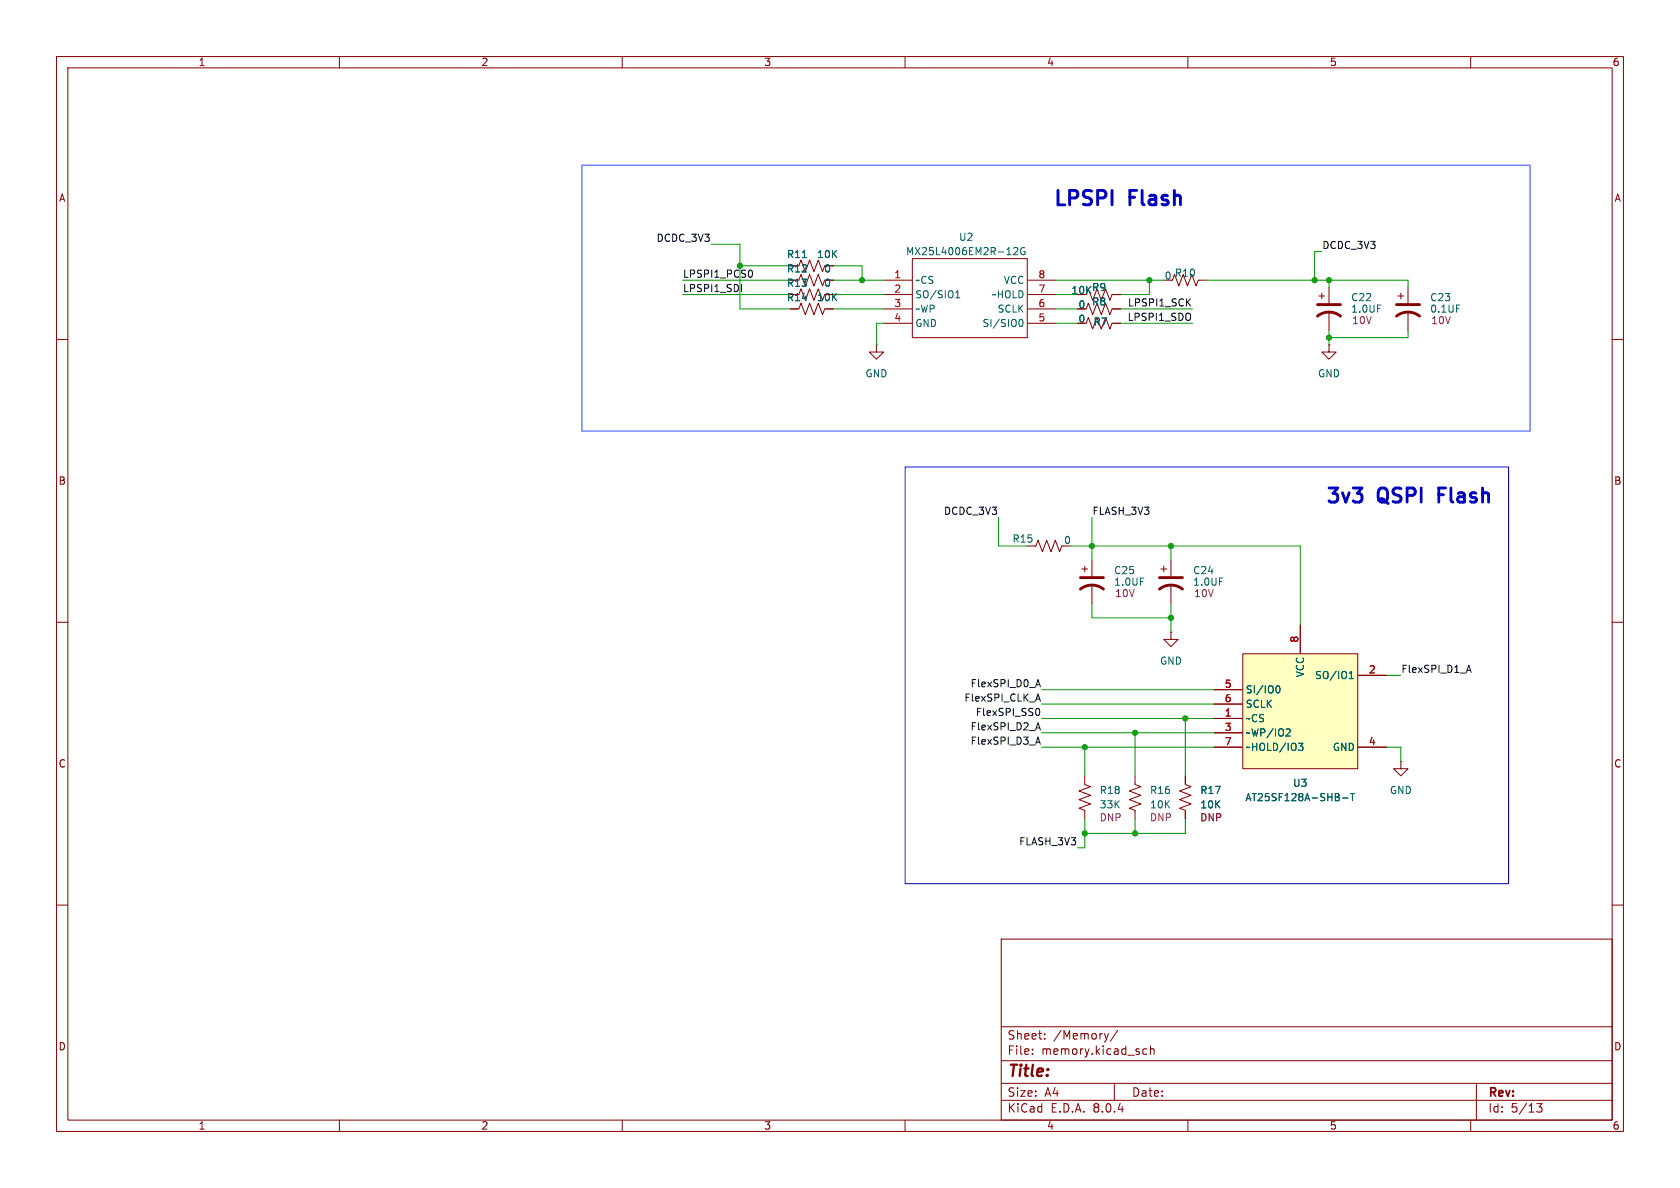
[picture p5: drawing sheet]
<svg xmlns="http://www.w3.org/2000/svg" width="297mm" height="210mm" viewBox="0 0 297 210" stroke-linecap="round" stroke-linejoin="round" font-family="sans-serif">
<g fill="none" stroke="#840000" stroke-width=".18">
<path d="M10 10h277v190h-277zM12 12h273v186h-273zM60 10v2M110 10v2M160 10v2M210 10v2M260 10v2M10 60h2M141.2 52.1l.4-1 .8 2 .7-2 .8 2 .8-2 .7 2 .4-1M156.2 49.5h5M156.2 54.6h5M156.2 57.2h5"/>
<path d="M156.2 52.1h5M161.3 45.7h20.3v14h-20.3zM181.7 49.5h5M181.7 54.6h5M181.7 57.2h5M181.7 52.1h5M192 54.6l.4-1 .8 2 .7-2 .8 2 .8-2 .7 2 .4-1h1.5M192 57.2l.4-1.1 .8 2.1 .3-1M195.1 57.2l.4-1.1 .7 2.1 .4-1h1.5M207.3 49.5l.3-1 .8 2 .8-2 .7 2 .8-2 .8 2 .3-1h1.6M285 60h2M10 110h2"/>
<path d="M285 110h2M209.5 137.2v1.5l1.1 .4-2.1 .7 2.1 .8-2.1 .8 2.1 .7-2.1 .8 1 .4v1.5M10 160h2M285 160h2M177 166h108v32h-108zM60 198v2M110 198v2M160 198v2M177 194.5h108M177 191.5h108M177 187.5h108M177 181.5h108"/>
<path d="M182.5 186.3v.1M182.5 185.5v.1M184.7 183.6v.1M184.7 182.8v.1M196 182.7l-.4 1M197 191.5v3M197.6 182.1l-1.3 2M202 186.1l.3 .3 .4-.1M202.7 185.5l-.4-.1-.3 .3M203.4 185.5l.2-.1 .4 .1v.9M203.4 184.9v1.5M210 198v2"/>
<path d="M260 198v2M261 191.5v6.5M271.7 195.1h.9l-.5 .6 .4 .1v.7l-.2 .1-.6-.1"/>
</g>
<path d="M169 52.6h.7M169 51.7l.3-.3v1.2M179.2 43.9l.5-.1 .2 .3-.7 .9h.7M180.2 56.7l.2-.2a.67 .67 0 0 1 .5 .6 .67 .67 0 0 1-.5 .6l-.2-.2M181.2 43.8a.59 .59 0 0 0-.8 .6 .59 .59 0 0 0 .8 .6v-.5h-.2" fill="none" stroke="#006464" stroke-width=".18"/>
<path d="M219.7 115.6h20.3v20.3h-20.3z" fill="#ffffc2"/>
<g fill="none" stroke="#840000" stroke-width=".18">
<path d="M139.7 54.6h1.5l.4-1 .8 2 .7-2 .8 2 .8-2 .7 2 .4-1h1.5M141.2 49.5l.4-1 .8 2 .7-2 .8 2 .8-2 .7 2 .4-1M141.2 47l.4-1 .8 2 .7-2 .8 2 .8-2 .7 2 .4-1M146 49.5h1.3M146 47h1.3M192 52.1l.4-1 .8 2 .7-2 .8 2 .8-2 .7 2 .4-1h1.5M196.8 54.6h1.3M196.8 57.2h1.3M233.2 52.3h1M233.7 51.8v1M234.9 50.8v2.8M234.9 55.1v3.3"/>
<path d="M247.1 52.3h1.1M247.6 51.8v1M248.9 50.8v2.8M248.9 55.1v3.3M154.9 61v1.2h1.3l-1.3 1.3-1.2-1.3h1.2M154.9 61h.1M234.9 61v1.2h1.3l-1.3 1.3-1.2-1.3h1.2M234.9 61h.1M181.6 96.5h1.5l.4-1 .8 2 .7-2 .8 2 .8-2 .7 2 .4-1M193 99.1v2.8M207 99.1v2.8M191.3 100.6h1"/>
<path d="M191.8 100.1v1M193 103.4v3.3M205.2 100.6h1M205.7 100.1v1M207 111.8v1.2h1.3l-1.3 1.3-1.3-1.3h1.3M207 111.8h.1M207 103.4v3.3M219.7 115.6h20.3v20.3h-20.3zM229.9 110.5v5M240.1 119.4h5M191.8 137.2v1.5l1 .4-2 .7 2 .8-2 .8 2 .7-2 .8 1 .4v1.5M200.7 137.2v1.5l1 .4-2.1 .7 2.1 .8-2.1 .8 2.1 .7-2.1 .8 1.1 .4v1.5"/>
<path d="M209.5 137.2v1.2M214.6 127h5M214.6 129.5h5M214.6 132.1h5M214.6 121.9h5M214.6 124.5h5M240.1 132.1h5M247.6 134.6v1.3h1.3l-1.3 1.3-1.2-1.3h1.2M247.6 134.6h.1M209.5 143.5v1.3"/>
</g>
<path d="M141.8 45.5h.8M238.5 120h.8M238.5 119.1l.4-.4v1.3M225.7 121.4l.2-.2a.68 .68 0 0 1 .4 .7 .68 .68 0 0 1-.4 .6l-.2-.1M227.9 128.8l.2 .3-.1 .3-.7 .7h.8M229.6 131.4h.7l-.4 .5 .4 .1v.4l-.2 .3h-.4M237.3 141.1h1M238.7 140.3h.8M239.1 140.3v1.2" fill="none" stroke="#006464" stroke-width=".18"/>
<path d="M232.9 55.9a3.3 3.3 0 0 1 4.1 0M232.9 53.8h4.1M246.9 55.9a3.3 3.3 0 0 1 4.1 0M246.9 53.8h4.1M191 104.1a3.3 3.3 0 0 1 4.1 0M191 102.1h4.1M205 104.1a3.3 3.3 0 0 1 4 0M205 102.1h4" fill="none" stroke="#840000" stroke-width=".51"/>
<g fill="none" stroke="#0f0f0f" stroke-width=".18">
<path d="M131.1 50.3v1.3M132.7 47.7a.79 .79 0 0 1 0 1.3M259.4 118.5h.6M259.7 117.6l.4 1.3M183.2 131.2h.6M183.2 128.7h.6M183.2 123.6h.6M183.2 121h.6M183.4 125.2a.68 .68 0 0 1 .4 .7 .68 .68 0 0 1-.4 .6M183.5 130.3l.4 1.3M183.5 127.8l.4 1.2M183.5 122.7l.4 1.2"/>
<path d="M183.5 120.1l.4 1.3"/>
</g>
<path d="M102.9 29.2h167.6v47h-167.6z" fill="none" stroke="#6c80ff" stroke-width=".25"/>
<path d="M160 82.6h106.7v73.6h-106.7z" fill="none" stroke="#0000c2" stroke-width=".18"/>
<g fill="none" stroke="#009600" stroke-width=".18">
<path d="M120.6 49.5h19.1M120.6 52.1h19.1M125.7 43.2h5.1v11.4h8.9M130.8 47h8.9M147.3 49.5h8.9M147.3 54.6h8.9M147.3 47h5.1v2.5M147.3 52.1h8.9M156.2 57.2h-1.3v3.8M186.7 49.5h19M186.7 57.2h3.8M186.7 54.6h3.8"/>
<path d="M186.7 52.1h3.8M198.1 57.2h12.7M198.1 54.6h12.7M203.2 49.5v2.6h-5.1M213.4 49.5h35.5v1.3M233.7 44.5h-1.3v5M234.9 49.5v1.3M234.9 58.4v2.6M248.9 58.4v1.3h-14M176.5 91.4v5.1h5.1M189.2 96.5h40.7v14M193 91.4v7.7"/>
<path d="M207 96.5v2.6M193 106.7v2.5h14M207 106.7v5.1M245.1 119.4h2.5M184.1 132.1h30.5M184.1 124.5h30.5M184.1 127h30.5M184.1 129.5h30.5M184.1 121.9h30.5M191.8 132.1v5.1M200.7 129.5v7.7M209.5 127v10.2"/>
<path d="M245.1 132.1h2.5v2.5M191.8 144.8v5.1h-1.3M200.7 144.8v2.5M209.5 144.8v2.5h-17.7"/>
</g>
<g fill="#009600" stroke="#009600" stroke-width=".18">
<circle cx="209.5" cy="127" r=".46"/>
<circle cx="207" cy="109.2" r=".46"/>
<circle cx="207" cy="96.5" r=".46"/>
<circle cx="232.4" cy="49.5" r=".46"/>
<circle cx="234.9" cy="49.5" r=".46"/>
<circle cx="234.9" cy="59.7" r=".46"/>
<circle cx="203.2" cy="49.5" r=".46"/>
<circle cx="191.8" cy="147.3" r=".46"/>
<circle cx="200.7" cy="147.3" r=".46"/>
<circle cx="193" cy="96.5" r=".46"/>
<circle cx="191.8" cy="132.1" r=".46"/>
<circle cx="200.7" cy="129.5" r=".46"/>
<circle cx="130.8" cy="47" r=".46"/>
<circle cx="152.4" cy="49.5" r=".46"/>
</g>
<g font-size="3.5" fill="#0000c2">
<text x="185.9" y="37.1">LPSPI</text>
<text x="199.6" y="37.1">Flash</text>
<text x="234.1" y="89.6">3v3</text>
<text x="243.7" y="89.6">QSPI</text>
<text x="255.3" y="89.6">Flash</text>
</g>
<text font-size="2.8" fill="#840000" x="178" y="190.9">Title:</text>
<g font-size="2.1" fill="#840000">
<text x="178" y="184">Sheet:</text>
<text x="186.2" y="184">/Memory/</text>
<text x="178" y="186.7">File:</text>
<text x="184.1" y="186.7">memory.kicad_sch</text>
<text x="178" y="196.9">KiCad</text>
<text x="178" y="194.1">Size:</text>
<text x="184.7" y="194.1">A4</text>
<text x="185.7" y="196.9">E.D.A.</text>
<text x="193.3" y="196.9">8.0.4</text>
<text x="200" y="194.1">Date:</text>
<text x="263" y="194.3">Rev:</text>
<text x="263" y="196.9">Id:</text>
<text x="267.1" y="196.9">5/13</text>
</g>
<g font-size="1.8" fill="#840000">
<text x="35" y="11.9">1</text>
<text x="85" y="11.9">2</text>
<text x="135" y="11.9">3</text>
<text x="185" y="11.9">4</text>
<text x="235" y="11.9">5</text>
<text x="285" y="11.9">6</text>
<text x="10.3" y="35.9">A</text>
<text x="285.3" y="35.9">A</text>
<text x="139" y="53.4">R14</text>
<text x="144.4" y="53.4">10K</text>
<text x="189.3" y="52.2">10K</text>
<text x="190.6" y="54.7">0</text>
<text x="190.6" y="57.3">0</text>
<text x="10.3" y="85.9">B</text>
<text x="285.3" y="85.9">B</text>
<text x="10.3" y="135.9">C</text>
<text x="285.3" y="135.9">C</text>
<text x="10.3" y="185.9">D</text>
<text x="285.3" y="185.9">D</text>
<text x="35" y="199.9">1</text>
<text x="85" y="199.9">2</text>
<text x="135" y="199.9">3</text>
<text x="185" y="199.9">4</text>
<text x="235" y="199.9">5</text>
<text x="285" y="199.9">6</text>
</g>
<g font-size="1.8" fill="#0f0f0f">
<text x="116" y="42.8">DCDC_3V3</text>
<text x="233.7" y="44.1">DCDC_3V3</text>
<text x="120.6" y="49.2">LPSPI1_PCS0</text>
<text x="120.6" y="51.7">LPSPI1_SDI</text>
<text x="199.2" y="56.8">LPSPI1_SDO</text>
<text x="199.3" y="54.3">LPSPI1_SCK</text>
<text x="166.8" y="91.1">DCDC_3V3</text>
<text x="193" y="91.1">FLASH_3V3</text>
<text x="247.6" y="119">FlexSPI_D1_A</text>
<text x="170.4" y="124.1">FlexSPI_CLK_A</text>
<text x="171.5" y="121.6">FlexSPI_D0_A</text>
<text x="171.5" y="131.7">FlexSPI_D3_A</text>
<text x="171.5" y="129.2">FlexSPI_D2_A</text>
<text x="172.4" y="126.7">FlexSPI_SS0</text>
<text x="180.1" y="149.5">FLASH_3V3</text>
</g>
<g font-size="1.8" fill="#006464">
<text x="139" y="45.8">R11</text>
<text x="144.4" y="45.8">10K</text>
<text x="160.1" y="45.3">MX25L4006EM2R-12G</text>
<text x="169.4" y="42.8">U2</text>
<text x="139" y="50.9">R13</text>
<text x="139" y="48.4">R12</text>
<text x="145.6" y="50.9">0</text>
<text x="145.6" y="48.4">0</text>
<text x="177.4" y="50.4">VCC</text>
<text x="193" y="51.7">R9</text>
<text x="205.8" y="49.6">0</text>
<text x="207.6" y="49.1">R10</text>
<text x="238.8" y="53.4">C22</text>
<text x="252.7" y="53.4">C23</text>
<text x="193" y="54.2">R8</text>
<text x="193.2" y="57.8">R7</text>
<text x="238.8" y="55.5">1.0UF</text>
<text x="252.7" y="55.5">0.1UF</text>
<text x="152.9" y="66.9">GND</text>
<text x="232.9" y="66.9">GND</text>
<text x="178.9" y="96.1">R15</text>
<text x="188" y="96.4">0</text>
<text x="196.9" y="101.7">C25</text>
<text x="210.8" y="101.7">C24</text>
<text x="196.9" y="103.7">1.0UF</text>
<text x="210.8" y="103.7">1.0UF</text>
<text x="205" y="117.7">GND</text>
<text x="230.7" y="119.8" transform="rotate(-90 230.7 119.8)">VCC</text>
<text x="220.1" y="122.8">SI/IO0</text>
<text x="220.1" y="125.3">SCLK</text>
<text x="232.4" y="120.2">SO/IO1</text>
<text x="220.1" y="127.9">~CS</text>
<text x="220.1" y="130.4">~WP/IO2</text>
<text x="220.1" y="132.9">~HOLD/IO3</text>
<text x="235.5" y="132.9">GND</text>
<text x="194.3" y="140.6">R18</text>
<text x="194.3" y="143.1">33K</text>
<text x="203.2" y="140.6">R16</text>
<text x="203.2" y="143.1">10K</text>
<text x="212.1" y="140.6">R17</text>
<text x="212.1" y="143.1">10K</text>
<text x="220.1" y="141.8">AT25SF128A-SHB-T</text>
<text x="228.5" y="139.3">U3</text>
<text x="245.6" y="140.6">GND</text>
</g>
<g font-size="1.8" fill="#a90000">
<text x="158" y="49.3">1</text>
<text x="158" y="51.8">2</text>
<text x="183.5" y="51.8">7</text>
<text x="158" y="54.4">3</text>
<text x="158" y="56.9">4</text>
<text x="229.6" y="113.7" transform="rotate(-90 229.6 113.7)">8</text>
<text x="241.9" y="119.1">2</text>
<text x="216.4" y="121.7">5</text>
<text x="216.4" y="124.2">6</text>
<text x="216.4" y="126.7">1</text>
<text x="216.4" y="129.3">3</text>
<text x="216.4" y="131.8">7</text>
<text x="241.9" y="131.8">4</text>
</g>
<g font-size="1.8" fill="#840084">
<text x="238.9" y="57.5">10V</text>
<text x="252.9" y="57.5">10V</text>
<text x="197" y="105.8">10V</text>
<text x="211" y="105.8">10V</text>
<text x="194.3" y="145.4">DNP</text>
<text x="203.2" y="145.4">DNP</text>
<text x="212.1" y="145.4">DNP</text>
</g>
<g font-size="1.7" fill="#006464">
<text x="161.7" y="50.4">~CS</text>
<text x="161.7" y="52.9">SO/SIO1</text>
<text x="175.2" y="52.9">~HOLD</text>
<text x="161.7" y="55.5">~WP</text>
<text x="161.7" y="58">GND</text>
<text x="173.6" y="58">SI/SIO0</text>
<text x="176.3" y="55.5">SCLK</text>
</g>
<g font-size="1.7" fill="#a90000">
<text x="183.5" y="49.3">8</text>
<text x="183.5" y="56.9">5</text>
<text x="183.5" y="54.4">6</text>
</g>
</svg>
